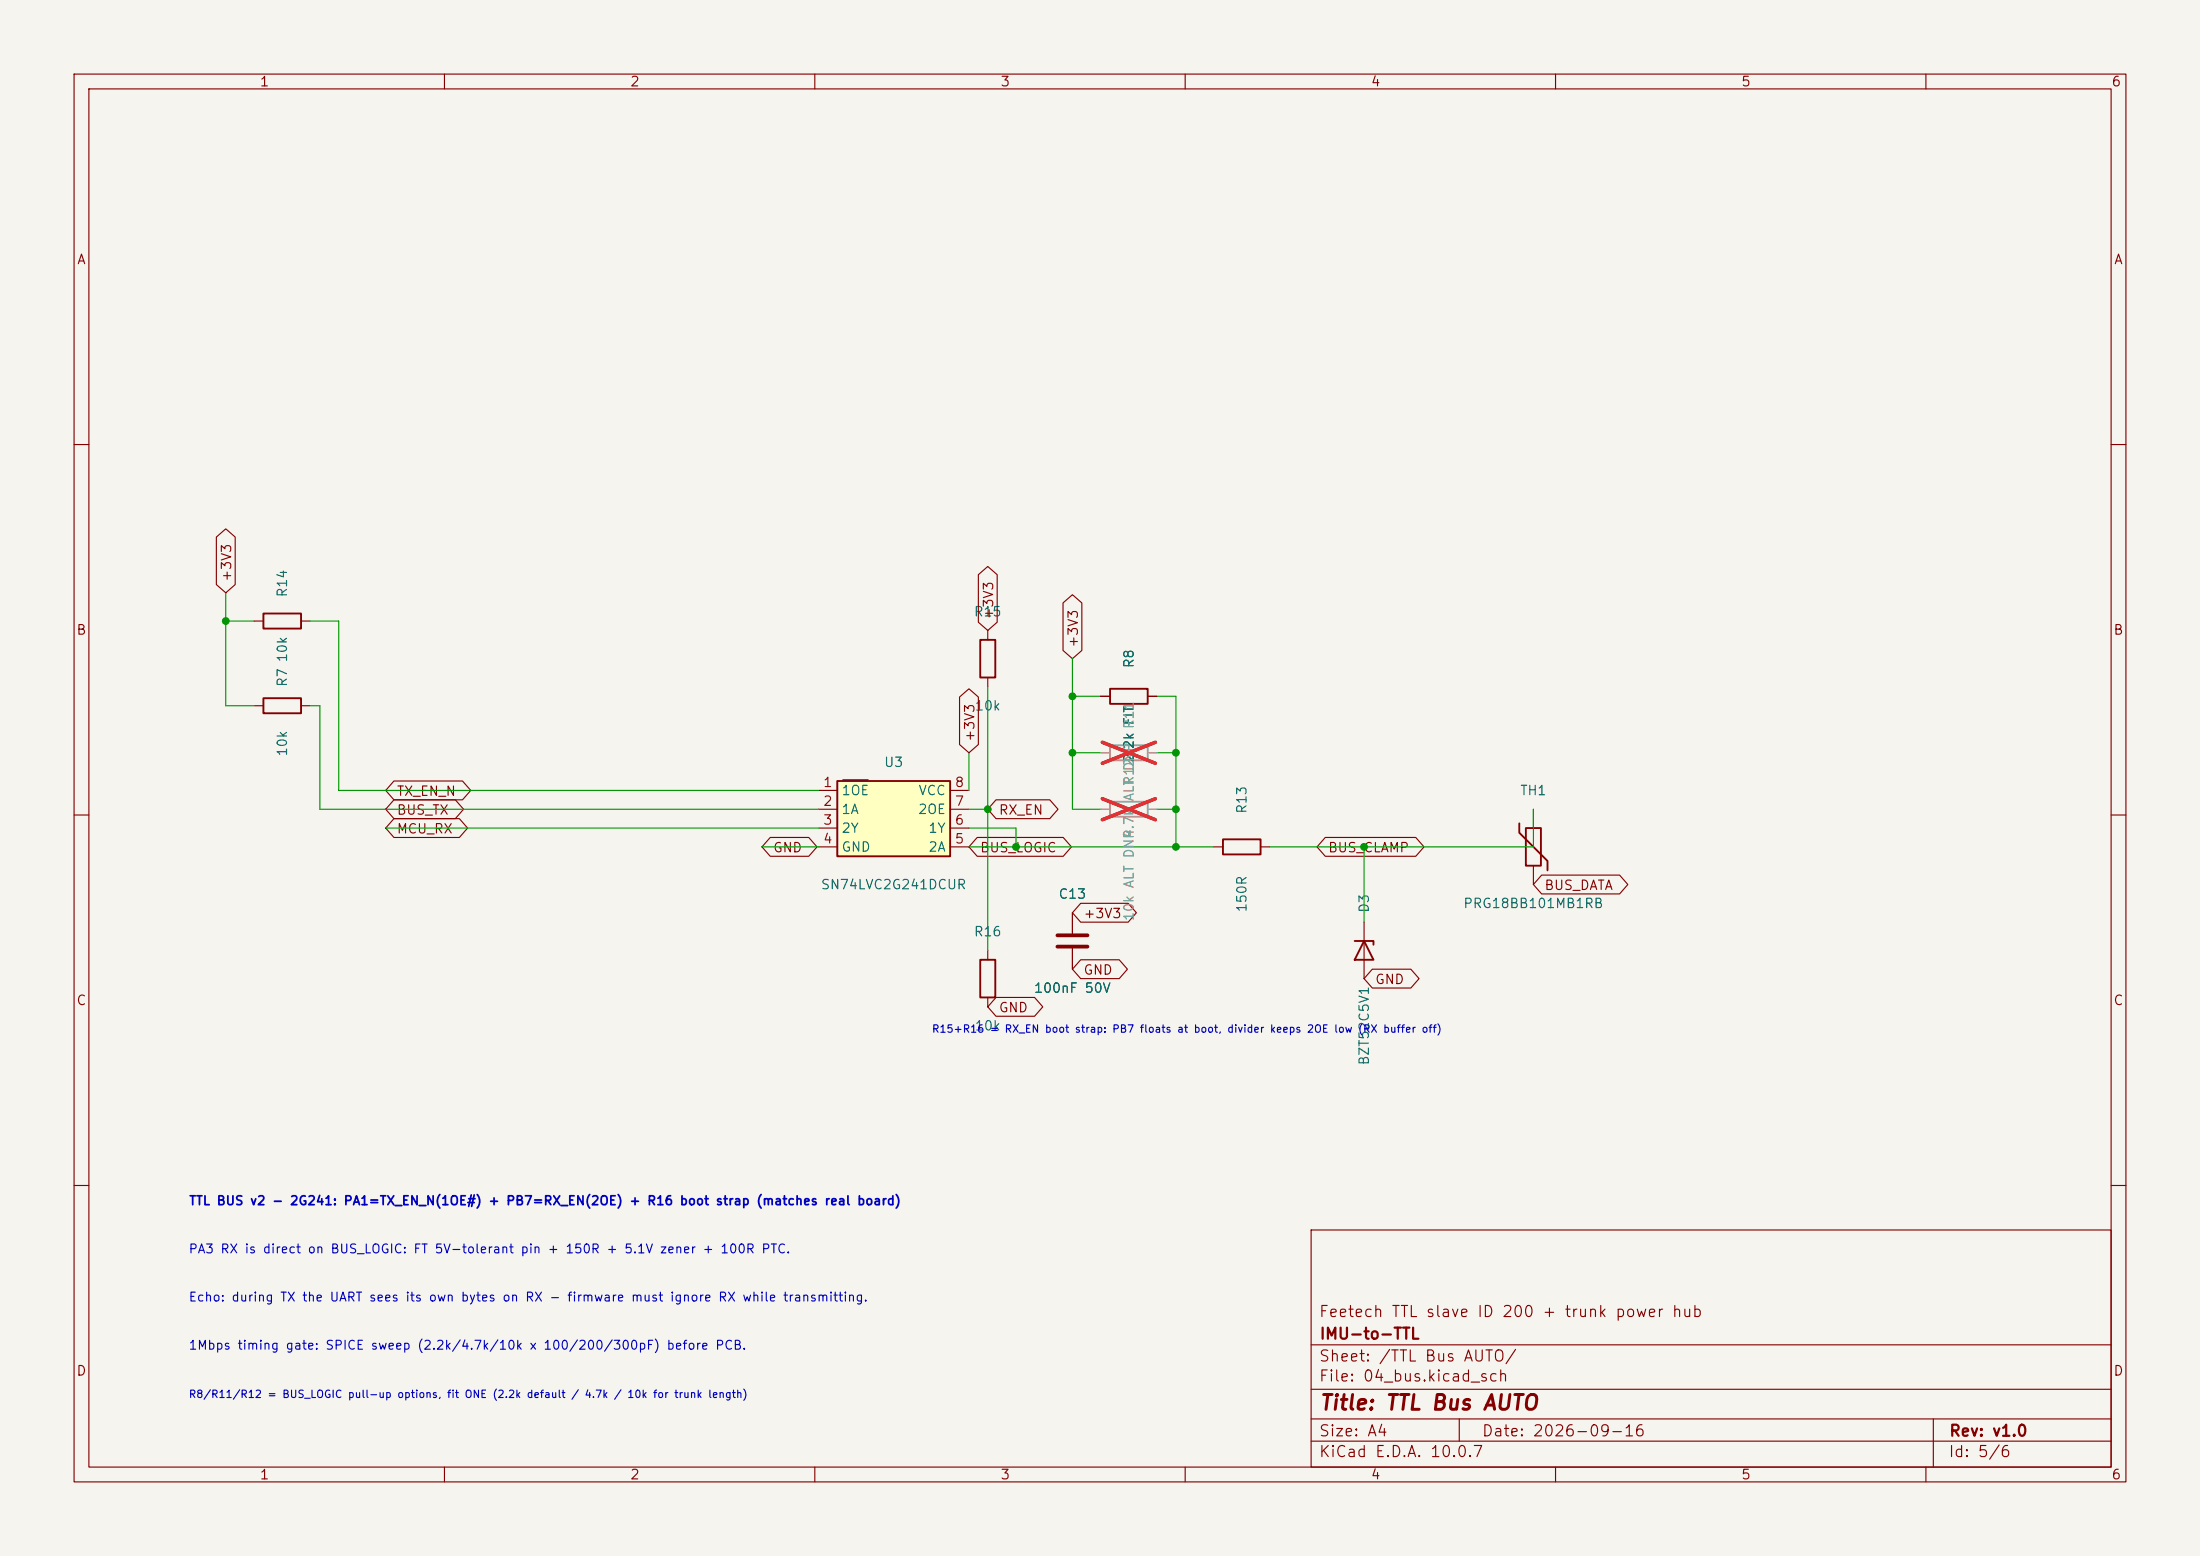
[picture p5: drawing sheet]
(kicad_sch
 (version 20250114)
 (generator "eeschema")
 (generator_version "10.0.6")
 (paper "A4")
 (title_block
  (title "TTL Bus AUTO")
  (date "2026-09-16")
  (rev "v1.0")
  (company "IMU-to-TTL")
  (comment 1 "Feetech TTL slave ID 200 + trunk power hub"))
 (lib_symbols
 (symbol "74xGxx:SN74LVC2G241" (exclude_from_sim no) (in_bom yes) (on_board yes)
   (in_pos_files yes)
   (duplicate_pin_numbers_are_jumpers no)
  (property "Reference" "U" (at 0 0 0) (show_name no) (do_not_autoplace no) (effects (font (size 1.27 1.27))))
  (property "Value" "SN74LVC2G241" (at 0 0 0) (show_name no) (do_not_autoplace no) (effects (font (size 1.27 1.27))))
  (property "Footprint" "" (at 0 0 0) (show_name no) (do_not_autoplace no) (hide yes) (effects (font (size 1.27 1.27))))
  (property "Datasheet" "" (at 0 0 0) (show_name no) (do_not_autoplace no) (hide yes) (effects (font (size 1.27 1.27))))
  (property "Description" "Dual buffer 3-state: TX ch 1OE# active-low, RX ch 2OE active-high. DCU-8: 1=1OE# 2=1A 3=2Y 4=GND 5=2A 6=1Y 7=2OE 8=VCC" (at 0 0 0) (show_name no) (do_not_autoplace no) (hide yes) (effects (font (size 1.27 1.27))))
  (symbol "SN74LVC2G241_0_1"
   (rectangle (start -7.62 5.08) (end 7.62 -5.08) (stroke (width 0.254) (type default)) (fill (type background))))
  (symbol "SN74LVC2G241_1_1"
   (pin input line (at -10.16 3.81 0) (length 2.54) (name "~{1OE}" (effects (font (size 1.27 1.27)))) (number "1" (effects (font (size 1.27 1.27)))))
   (pin input line (at -10.16 1.27 0) (length 2.54) (name "1A" (effects (font (size 1.27 1.27)))) (number "2" (effects (font (size 1.27 1.27)))))
   (pin tri_state line (at -10.16 -1.27 0) (length 2.54) (name "2Y" (effects (font (size 1.27 1.27)))) (number "3" (effects (font (size 1.27 1.27)))))
   (pin power_in line (at -10.16 -3.81 0) (length 2.54) (name "GND" (effects (font (size 1.27 1.27)))) (number "4" (effects (font (size 1.27 1.27)))))
   (pin input line (at 10.16 -3.81 180) (length 2.54) (name "2A" (effects (font (size 1.27 1.27)))) (number "5" (effects (font (size 1.27 1.27)))))
   (pin tri_state line (at 10.16 -1.27 180) (length 2.54) (name "1Y" (effects (font (size 1.27 1.27)))) (number "6" (effects (font (size 1.27 1.27)))))
   (pin input line (at 10.16 1.27 180) (length 2.54) (name "2OE" (effects (font (size 1.27 1.27)))) (number "7" (effects (font (size 1.27 1.27)))))
   (pin power_in line (at 10.16 3.81 180) (length 2.54) (name "VCC" (effects (font (size 1.27 1.27)))) (number "8" (effects (font (size 1.27 1.27))))))
   (embedded_fonts no))
 (symbol "74xGxx:74LVC1G125" (exclude_from_sim no) (in_bom yes) (on_board yes)
   (in_pos_files yes)
   (duplicate_pin_numbers_are_jumpers no)
   (property "Reference" "U" (at -10.16 7.62 0) (show_name no) (do_not_autoplace no) (effects (font (size 1.27 1.27))))
   (property "Value" "74LVC1G125" (at 2.54 -7.62 0) (show_name no) (do_not_autoplace no) (effects (font (size 1.27 1.27))))
   (property "Footprint" "" (at 0 0 0) (show_name no) (do_not_autoplace no) (hide yes) (effects (font (size 1.27 1.27))))
   (property "Datasheet" "https://www.ti.com/lit/ds/symlink/sn74lvc1g125.pdf" (at 0 0 0) (show_name no) (do_not_autoplace no) (hide yes) (effects (font (size 1.27 1.27))))
   (property "Description" "Single Buffer Gate Tri-State, Low-Voltage CMOS" (at 0 0 0) (show_name no) (do_not_autoplace no) (hide yes) (effects (font (size 1.27 1.27))))
   (symbol "74LVC1G125_0_1"
    (polyline (pts (xy -7.62 6.35) (xy -7.62 -6.35) (xy 5.08 0) (xy -7.62 6.35)) (stroke (width 0.254) (type default)) (fill (type background))))
   (symbol "74LVC1G125_1_1"
    (pin input inverted (at 0 10.16 270) (length 7.62) (name "" (effects (font (size 1.27 1.27)))) (number "1" (effects (font (size 1.27 1.27)))))
    (pin input line (at -15.24 0 0) (length 7.62) (name "" (effects (font (size 1.27 1.27)))) (number "2" (effects (font (size 1.27 1.27)))))
    (pin power_in line (at -5.08 -10.16 90) (length 5.08) (name "GND" (effects (font (size 1.27 1.27)))) (number "3" (effects (font (size 1.27 1.27)))))
    (pin tri_state line (at 12.7 0 180) (length 7.62) (name "" (effects (font (size 1.27 1.27)))) (number "4" (effects (font (size 1.27 1.27)))))
    (pin power_in line (at -5.08 10.16 270) (length 5.08) (name "VCC" (effects (font (size 1.27 1.27)))) (number "5" (effects (font (size 1.27 1.27))))))
   (embedded_fonts no))
 (symbol "Device:R"
   (pin_numbers (hide yes))
   (pin_names
    (offset 0)) (exclude_from_sim no) (in_bom yes) (on_board yes)
   (in_pos_files yes)
   (duplicate_pin_numbers_are_jumpers no)
   (property "Reference" "R" (at 2.032 0 90) (show_name no) (do_not_autoplace no) (effects (font (size 1.27 1.27))))
   (property "Value" "R" (at 0 0 90) (show_name no) (do_not_autoplace no) (effects (font (size 1.27 1.27))))
   (property "Footprint" "" (at -1.778 0 90) (show_name no) (do_not_autoplace no) (hide yes) (effects (font (size 1.27 1.27))))
   (property "Datasheet" "" (at 0 0 0) (show_name no) (do_not_autoplace no) (hide yes) (effects (font (size 1.27 1.27))))
   (property "Description" "Resistor" (at 0 0 0) (show_name no) (do_not_autoplace no) (hide yes) (effects (font (size 1.27 1.27))))
   (symbol "R_0_1"
    (rectangle (start -1.016 -2.54) (end 1.016 2.54) (stroke (width 0.254) (type default)) (fill (type none))))
   (symbol "R_1_1"
    (pin passive line (at 0 3.81 270) (length 1.27) (name "" (effects (font (size 1.27 1.27)))) (number "1" (effects (font (size 1.27 1.27)))))
    (pin passive line (at 0 -3.81 90) (length 1.27) (name "" (effects (font (size 1.27 1.27)))) (number "2" (effects (font (size 1.27 1.27))))))
   (embedded_fonts no))
 (symbol "Device:D_Zener"
   (pin_numbers (hide yes))
   (pin_names
    (offset 1.016) (hide yes)) (exclude_from_sim no) (in_bom yes) (on_board yes)
   (in_pos_files yes)
   (duplicate_pin_numbers_are_jumpers no)
   (property "Reference" "D" (at 0 2.54 0) (show_name no) (do_not_autoplace no) (effects (font (size 1.27 1.27))))
   (property "Value" "D_Zener" (at 0 -2.54 0) (show_name no) (do_not_autoplace no) (effects (font (size 1.27 1.27))))
   (property "Footprint" "" (at 0 0 0) (show_name no) (do_not_autoplace no) (hide yes) (effects (font (size 1.27 1.27))))
   (property "Datasheet" "" (at 0 0 0) (show_name no) (do_not_autoplace no) (hide yes) (effects (font (size 1.27 1.27))))
   (property "Description" "Zener diode" (at 0 0 0) (show_name no) (do_not_autoplace no) (hide yes) (effects (font (size 1.27 1.27))))
   (symbol "D_Zener_0_1"
    (polyline (pts (xy -1.27 -1.27) (xy -1.27 1.27) (xy -0.762 1.27)) (stroke (width 0.254) (type default)) (fill (type none)))
    (polyline (pts (xy 1.27 0) (xy -1.27 0)) (stroke (width 0) (type default)) (fill (type none)))
    (polyline (pts (xy 1.27 -1.27) (xy 1.27 1.27) (xy -1.27 0) (xy 1.27 -1.27)) (stroke (width 0.254) (type default)) (fill (type none))))
   (symbol "D_Zener_1_1"
    (pin passive line (at -3.81 0 0) (length 2.54) (name "K" (effects (font (size 1.27 1.27)))) (number "1" (effects (font (size 1.27 1.27)))))
    (pin passive line (at 3.81 0 180) (length 2.54) (name "A" (effects (font (size 1.27 1.27)))) (number "2" (effects (font (size 1.27 1.27))))))
   (embedded_fonts no))
 (symbol "Device:Thermistor"
   (pin_numbers (hide yes))
   (pin_names
    (offset 0)) (exclude_from_sim no) (in_bom yes) (on_board yes)
   (in_pos_files yes)
   (duplicate_pin_numbers_are_jumpers no)
   (property "Reference" "TH" (at 2.54 1.27 90) (show_name no) (do_not_autoplace no) (effects (font (size 1.27 1.27))))
   (property "Value" "Thermistor" (at -2.54 0 90) (show_name no) (do_not_autoplace no) (effects (font (size 1.27 1.27)) (justify bottom)))
   (property "Footprint" "" (at 0 0 0) (show_name no) (do_not_autoplace no) (hide yes) (effects (font (size 1.27 1.27))))
   (property "Datasheet" "" (at 0 0 0) (show_name no) (do_not_autoplace no) (hide yes) (effects (font (size 1.27 1.27))))
   (property "Description" "Temperature dependent resistor" (at 0 0 0) (show_name no) (do_not_autoplace no) (hide yes) (effects (font (size 1.27 1.27))))
   (symbol "Thermistor_0_1"
    (polyline (pts (xy -1.905 3.175) (xy -1.905 1.905) (xy 1.905 -1.905) (xy 1.905 -3.175)) (stroke (width 0.254) (type default)) (fill (type none))))
   (symbol "Thermistor_1_1"
    (rectangle (start -1.016 2.54) (end 1.016 -2.54) (stroke (width 0.254) (type solid)) (fill (type none)))
    (pin passive line (at 0 5.08 270) (length 2.54) (name "" (effects (font (size 1.27 1.27)))) (number "1" (effects (font (size 1.27 1.27)))))
    (pin passive line (at 0 -5.08 90) (length 2.54) (name "" (effects (font (size 1.27 1.27)))) (number "2" (effects (font (size 1.27 1.27))))))
   (embedded_fonts no))
 (symbol "Device:C"
   (pin_numbers (hide yes))
   (pin_names
    (offset 0.254)) (exclude_from_sim no) (in_bom yes) (on_board yes)
   (in_pos_files yes)
   (duplicate_pin_numbers_are_jumpers no)
   (property "Reference" "C" (at 0.635 2.54 0) (show_name no) (do_not_autoplace no) (effects (font (size 1.27 1.27)) (justify left)))
   (property "Value" "C" (at 0.635 -2.54 0) (show_name no) (do_not_autoplace no) (effects (font (size 1.27 1.27)) (justify left)))
   (property "Footprint" "" (at 0.9652 -3.81 0) (show_name no) (do_not_autoplace no) (hide yes) (effects (font (size 1.27 1.27))))
   (property "Datasheet" "" (at 0 0 0) (show_name no) (do_not_autoplace no) (hide yes) (effects (font (size 1.27 1.27))))
   (property "Description" "Unpolarized capacitor" (at 0 0 0) (show_name no) (do_not_autoplace no) (hide yes) (effects (font (size 1.27 1.27))))
   (symbol "C_0_1"
    (polyline (pts (xy -2.032 0.762) (xy 2.032 0.762)) (stroke (width 0.508) (type default)) (fill (type none)))
    (polyline (pts (xy -2.032 -0.762) (xy 2.032 -0.762)) (stroke (width 0.508) (type default)) (fill (type none))))
   (symbol "C_1_1"
    (pin passive line (at 0 3.81 270) (length 2.794) (name "" (effects (font (size 1.27 1.27)))) (number "1" (effects (font (size 1.27 1.27)))))
    (pin passive line (at 0 -3.81 90) (length 2.794) (name "" (effects (font (size 1.27 1.27)))) (number "2" (effects (font (size 1.27 1.27))))))
   (embedded_fonts no))
 (symbol "power:PWR_FLAG"
   (power global)
   (pin_numbers (hide yes))
   (pin_names
    (offset 0) (hide yes)) (exclude_from_sim no) (in_bom yes) (on_board yes)
   (in_pos_files yes)
   (duplicate_pin_numbers_are_jumpers no)
   (property "Reference" "#FLG" (at 0 1.905 0) (show_name no) (do_not_autoplace no) (hide yes) (effects (font (size 1.27 1.27))))
   (property "Value" "PWR_FLAG" (at 0 3.81 0) (show_name no) (do_not_autoplace no) (effects (font (size 1.27 1.27))))
   (property "Footprint" "" (at 0 0 0) (show_name no) (do_not_autoplace no) (hide yes) (effects (font (size 1.27 1.27))))
   (property "Datasheet" "" (at 0 0 0) (show_name no) (do_not_autoplace no) (hide yes) (effects (font (size 1.27 1.27))))
   (property "Description" "Special symbol for telling ERC where power comes from" (at 0 0 0) (show_name no) (do_not_autoplace no) (hide yes) (effects (font (size 1.27 1.27))))
   (symbol "PWR_FLAG_0_0"
    (pin power_out line (at 0 0 90) (length 0) (name "" (effects (font (size 1.27 1.27)))) (number "1" (effects (font (size 1.27 1.27))))))
   (symbol "PWR_FLAG_0_1"
    (polyline (pts (xy 0 0) (xy 0 1.27) (xy -1.016 1.905) (xy 0 2.54) (xy 1.016 1.905) (xy 0 1.27)) (stroke (width 0) (type default)) (fill (type none))))
   (embedded_fonts no)))
 (symbol
  (lib_id "74xGxx:SN74LVC2G241")
  (at 120.65 110.49 0)
  (unit 1)
  (exclude_from_sim no)
  (in_bom yes)
  (on_board yes)
  (dnp no)
  (property "Reference" "U3"
  (at 120.65 102.87 0)
  (effects
  (font (size 1.27 1.27))))
  (property "Value" "SN74LVC2G241DCUR"
  (at 120.65 119.38 0)
  (effects
  (font (size 1.27 1.27))))
  (property "Footprint" "Package_SO:TSSOP-8_3x3mm_P0.65mm"
  (at 100.33 110.49 0)
  (effects
  (font (size 1.27 1.27)) (hide yes)))
  (property "Datasheet" "~"
  (at 100.33 110.49 0)
  (effects
  (font (size 1.27 1.27)) (hide yes)))
  (property "Description" "Half-duplex PHY v2: PA1=TX_EN_N drives 1OE# (low=TX on), PB7=RX_EN drives 2OE. Matches real board (epro2 netlist), field-proven 2026-10-11"
  (at 100.33 110.49 0)
  (effects
  (font (size 1.27 1.27)) (hide yes)))
  (property "MPN" "SN74LVC2G241DCUR"
  (at 100.33 110.49 0)
  (effects
  (font (size 1.27 1.27)) (hide yes)))
  (pin "1")
  (pin "2")
  (pin "3")
  (pin "4")
  (pin "5")
  (pin "6")
  (pin "7")
  (pin "8"))
 (symbol
  (lib_id "Device:R")
  (at 38.10 83.82 90)
  (unit 1)
  (exclude_from_sim no)
  (in_bom yes)
  (on_board yes)
  (dnp no)
  (property "Reference" "R14"
  (at 38.10 78.74 0)
  (effects
  (font (size 1.27 1.27))))
  (property "Value" "10k"
  (at 38.10 87.63 0)
  (effects
  (font (size 1.27 1.27))))
  (property "Footprint" "Resistor_SMD:R_0603_1608Metric"
  (at 74.93 90.17 0)
  (effects
  (font (size 1.27 1.27)) (hide yes)))
  (property "Datasheet" "~"
  (at 74.93 90.17 0)
  (effects
  (font (size 1.27 1.27)) (hide yes)))
  (property "Description" "TX_EN_N pull-up: TX disabled at idle (real board R6)"
  (at 74.93 90.17 0)
  (effects
  (font (size 1.27 1.27)) (hide yes)))
  (pin "1")
  (pin "2"))
 (symbol
  (lib_id "Device:R")
  (at 38.10 95.25 90)
  (unit 1)
  (exclude_from_sim no)
  (in_bom yes)
  (on_board yes)
  (dnp no)
  (property "Reference" "R7"
  (at 38.10 91.44 0)
  (effects
  (font (size 1.27 1.27))))
  (property "Value" "10k"
  (at 38.10 100.33 0)
  (effects
  (font (size 1.27 1.27))))
  (property "Footprint" "Resistor_SMD:R_0603_1608Metric"
  (at 54.61 90.17 0)
  (effects
  (font (size 1.27 1.27)) (hide yes)))
  (property "Datasheet" "~"
  (at 54.61 90.17 0)
  (effects
  (font (size 1.27 1.27)) (hide yes)))
  (property "Description" "reset-safe: /OE held high while PA2 high-Z"
  (at 54.61 90.17 0)
  (effects
  (font (size 1.27 1.27)) (hide yes)))
  (property "MPN" "0603WAF1002T5E"
  (at 54.61 90.17 0)
  (effects
  (font (size 1.27 1.27)) (hide yes)))
  (property "LCSC" "C25804"
  (at 54.61 90.17 0)
  (effects
  (font (size 1.27 1.27)) (hide yes)))
  (pin "1")
  (pin "2"))
 (symbol
  (lib_id "Device:R")
  (at 133.35 88.90 0)
  (unit 1)
  (exclude_from_sim no)
  (in_bom yes)
  (on_board yes)
  (dnp no)
  (property "Reference" "R15"
  (at 133.35 82.55 0)
  (effects
  (font (size 1.27 1.27))))
  (property "Value" "10k"
  (at 133.35 95.25 0)
  (effects
  (font (size 1.27 1.27))))
  (property "Footprint" "Resistor_SMD:R_0603_1608Metric"
  (at 74.93 110.49 0)
  (effects
  (font (size 1.27 1.27)) (hide yes)))
  (property "Datasheet" "~"
  (at 74.93 110.49 0)
  (effects
  (font (size 1.27 1.27)) (hide yes)))
  (property "Description" "RX_EN pull-up: RX enabled at idle (real board R5)"
  (at 74.93 110.49 0)
  (effects
  (font (size 1.27 1.27)) (hide yes)))
  (pin "1")
  (pin "2"))
 (symbol
  (lib_id "Device:R")
  (at 133.35 132.08 0)
  (unit 1)
  (exclude_from_sim no)
  (in_bom yes)
  (on_board yes)
  (dnp no)
  (property "Reference" "R16"
  (at 133.35 125.73 0)
  (effects
  (font (size 1.27 1.27))))
  (property "Value" "10k"
  (at 133.35 138.43 0)
  (effects
  (font (size 1.27 1.27))))
  (property "Footprint" "Resistor_SMD:R_0603_1608Metric"
  (at 74.93 130.81 0)
  (effects
  (font (size 1.27 1.27)) (hide yes)))
  (property "Datasheet" "~"
  (at 74.93 130.81 0)
  (effects
  (font (size 1.27 1.27)) (hide yes)))
  (property "Description" "BOOT STRAP (field-proven): RX_EN-GND divider latches clone MCU boot mode; DNP if genuine MCU fitted"
  (at 74.93 130.81 0)
  (effects
  (font (size 1.27 1.27)) (hide yes)))
  (pin "1")
  (pin "2"))
 (symbol
  (lib_id "Device:R")
  (at 152.40 93.98 90)
  (unit 1)
  (exclude_from_sim no)
  (in_bom yes)
  (on_board yes)
  (dnp no)
  (property "Reference" "R8"
  (at 152.40 88.90 0)
  (effects
  (font (size 1.27 1.27))))
  (property "Value" "2.2k FIT"
  (at 152.40 99.06 0)
  (effects
  (font (size 1.27 1.27))))
  (property "Footprint" "Resistor_SMD:R_0603_1608Metric"
  (at 149.86 69.85 0)
  (effects
  (font (size 1.27 1.27)) (hide yes)))
  (property "Datasheet" "~"
  (at 149.86 69.85 0)
  (effects
  (font (size 1.27 1.27)) (hide yes)))
  (property "Description" "default bus pull-up"
  (at 149.86 69.85 0)
  (effects
  (font (size 1.27 1.27)) (hide yes)))
  (property "MPN" "0603WAF2201T5E"
  (at 149.86 69.85 0)
  (effects
  (font (size 1.27 1.27)) (hide yes)))
  (property "LCSC" "C4190"
  (at 149.86 69.85 0)
  (effects
  (font (size 1.27 1.27)) (hide yes)))
  (pin "1")
  (pin "2"))
 (symbol
  (lib_id "Device:R")
  (at 152.40 101.60 90)
  (unit 1)
  (exclude_from_sim no)
  (in_bom yes)
  (on_board yes)
  (dnp yes)
  (property "Reference" "R11"
  (at 152.40 96.52 0)
  (effects
  (font (size 1.27 1.27))))
  (property "Value" "4.7k ALT DNP"
  (at 152.40 106.68 0)
  (effects
  (font (size 1.27 1.27))))
  (property "Footprint" "Resistor_SMD:R_0603_1608Metric"
  (at 149.86 90.17 0)
  (effects
  (font (size 1.27 1.27)) (hide yes)))
  (property "Datasheet" "~"
  (at 149.86 90.17 0)
  (effects
  (font (size 1.27 1.27)) (hide yes)))
  (property "Description" "alt pull-up; fit only one of R8/R11/R12"
  (at 149.86 90.17 0)
  (effects
  (font (size 1.27 1.27)) (hide yes)))
  (property "MPN" "0603WAF4701T5E"
  (at 149.86 90.17 0)
  (effects
  (font (size 1.27 1.27)) (hide yes)))
  (property "LCSC" "C23162"
  (at 149.86 90.17 0)
  (effects
  (font (size 1.27 1.27)) (hide yes)))
  (pin "1")
  (pin "2"))
 (symbol
  (lib_id "Device:R")
  (at 152.40 109.22 90)
  (unit 1)
  (exclude_from_sim no)
  (in_bom yes)
  (on_board yes)
  (dnp yes)
  (property "Reference" "R12"
  (at 152.40 104.14 0)
  (effects
  (font (size 1.27 1.27))))
  (property "Value" "10k ALT DNP"
  (at 152.40 118.11 0)
  (effects
  (font (size 1.27 1.27))))
  (property "Footprint" "Resistor_SMD:R_0603_1608Metric"
  (at 149.86 110.49 0)
  (effects
  (font (size 1.27 1.27)) (hide yes)))
  (property "Datasheet" "~"
  (at 149.86 110.49 0)
  (effects
  (font (size 1.27 1.27)) (hide yes)))
  (property "Description" "alt pull-up; fit only one of R8/R11/R12"
  (at 149.86 110.49 0)
  (effects
  (font (size 1.27 1.27)) (hide yes)))
  (property "MPN" "0603WAF1002T5E"
  (at 149.86 110.49 0)
  (effects
  (font (size 1.27 1.27)) (hide yes)))
  (property "LCSC" "C25804"
  (at 149.86 110.49 0)
  (effects
  (font (size 1.27 1.27)) (hide yes)))
  (pin "1")
  (pin "2"))
 (symbol
  (lib_id "Device:R")
  (at 167.64 114.30 90)
  (unit 1)
  (exclude_from_sim no)
  (in_bom yes)
  (on_board yes)
  (dnp no)
  (property "Reference" "R13"
  (at 167.64 107.95 0)
  (effects
  (font (size 1.27 1.27))))
  (property "Value" "150R"
  (at 167.64 120.65 0)
  (effects
  (font (size 1.27 1.27))))
  (property "Footprint" "Resistor_SMD:R_0603_1608Metric"
  (at 199.39 110.49 0)
  (effects
  (font (size 1.27 1.27)) (hide yes)))
  (property "Datasheet" "~"
  (at 199.39 110.49 0)
  (effects
  (font (size 1.27 1.27)) (hide yes)))
  (property "Description" "isolation to clamp node"
  (at 199.39 110.49 0)
  (effects
  (font (size 1.27 1.27)) (hide yes)))
  (property "MPN" "0603WAF1500T5E"
  (at 199.39 110.49 0)
  (effects
  (font (size 1.27 1.27)) (hide yes)))
  (property "LCSC" "C22808"
  (at 199.39 110.49 0)
  (effects
  (font (size 1.27 1.27)) (hide yes)))
  (pin "1")
  (pin "2"))
 (symbol
  (lib_id "Device:D_Zener")
  (at 184.15 128.27 270)
  (unit 1)
  (exclude_from_sim no)
  (in_bom yes)
  (on_board yes)
  (dnp no)
  (property "Reference" "D3"
  (at 184.15 121.92 0)
  (effects
  (font (size 1.27 1.27))))
  (property "Value" "BZT52C5V1"
  (at 184.15 138.43 0)
  (effects
  (font (size 1.27 1.27))))
  (property "Footprint" "Diode_SMD:D_SOD-323"
  (at 199.39 80.01 0)
  (effects
  (font (size 1.27 1.27)) (hide yes)))
  (property "Datasheet" "~"
  (at 199.39 80.01 0)
  (effects
  (font (size 1.27 1.27)) (hide yes)))
  (property "Description" "5.1V clamp (official HAT part)"
  (at 199.39 80.01 0)
  (effects
  (font (size 1.27 1.27)) (hide yes)))
  (property "MPN" "BZT52C5V1-7-F"
  (at 199.39 80.01 0)
  (effects
  (font (size 1.27 1.27)) (hide yes)))
  (property "LCSC" "C151588"
  (at 199.39 80.01 0)
  (effects
  (font (size 1.27 1.27)) (hide yes)))
  (pin "1")
  (pin "2"))
 (symbol
  (lib_id "Device:Thermistor")
  (at 207.01 114.30 0)
  (unit 1)
  (exclude_from_sim no)
  (in_bom yes)
  (on_board yes)
  (dnp no)
  (property "Reference" "TH1"
  (at 207.01 106.68 0)
  (effects
  (font (size 1.27 1.27))))
  (property "Value" "PRG18BB101MB1RB"
  (at 207.01 121.92 0)
  (effects
  (font (size 1.27 1.27))))
  (property "Footprint" "Resistor_SMD:R_0603_1608Metric"
  (at 245.11 110.49 0)
  (effects
  (font (size 1.27 1.27)) (hide yes)))
  (property "Datasheet" "~"
  (at 245.11 110.49 0)
  (effects
  (font (size 1.27 1.27)) (hide yes)))
  (property "Description" "100R PTC line fault limiter (official HAT part)"
  (at 245.11 110.49 0)
  (effects
  (font (size 1.27 1.27)) (hide yes)))
  (property "MPN" "PRG18BB101MB1RB"
  (at 245.11 110.49 0)
  (effects
  (font (size 1.27 1.27)) (hide yes)))
  (property "LCSC" "C913703"
  (at 245.11 110.49 0)
  (effects
  (font (size 1.27 1.27)) (hide yes)))
  (pin "1")
  (pin "2"))
 (symbol
  (lib_id "Device:C")
  (at 144.78 127.00 0)
  (unit 1)
  (exclude_from_sim no)
  (in_bom yes)
  (on_board yes)
  (dnp no)
  (property "Reference" "C13"
  (at 144.78 120.65 0)
  (effects
  (font (size 1.27 1.27))))
  (property "Value" "100nF 50V"
  (at 144.78 133.35 0)
  (effects
  (font (size 1.27 1.27))))
  (property "Footprint" "Capacitor_SMD:C_0603_1608Metric"
  (at 54.61 139.7 0)
  (effects
  (font (size 1.27 1.27)) (hide yes)))
  (property "Datasheet" "~"
  (at 54.61 139.7 0)
  (effects
  (font (size 1.27 1.27)) (hide yes)))
  (property "Description" "U3 decoupling"
  (at 54.61 139.7 0)
  (effects
  (font (size 1.27 1.27)) (hide yes)))
  (property "MPN" "CC0603KRX7R9BB104"
  (at 54.61 139.7 0)
  (effects
  (font (size 1.27 1.27)) (hide yes)))
  (property "LCSC" "C14663"
  (at 54.61 139.7 0)
  (effects
  (font (size 1.27 1.27)) (hide yes)))
  (pin "1")
  (pin "2"))
 (wire
  (pts (xy 30.48 80.01) (xy 30.48 95.25))
  (stroke (width 0) (type default)))
 (wire
  (pts (xy 30.48 83.82) (xy 34.29 83.82))
  (stroke (width 0) (type default)))
 (wire
  (pts (xy 41.91 83.82) (xy 45.72 83.82))
  (stroke (width 0) (type default)))
 (wire
  (pts (xy 45.72 83.82) (xy 45.72 106.68))
  (stroke (width 0) (type default)))
 (wire
  (pts (xy 30.48 95.25) (xy 34.29 95.25))
  (stroke (width 0) (type default)))
 (wire
  (pts (xy 41.91 95.25) (xy 43.18 95.25))
  (stroke (width 0) (type default)))
 (wire
  (pts (xy 43.18 95.25) (xy 43.18 109.22))
  (stroke (width 0) (type default)))
 (wire
  (pts (xy 45.72 106.68) (xy 110.49 106.68))
  (stroke (width 0) (type default)))
 (wire
  (pts (xy 43.18 109.22) (xy 110.49 109.22))
  (stroke (width 0) (type default)))
 (wire
  (pts (xy 52.07 111.76) (xy 110.49 111.76))
  (stroke (width 0) (type default)))
 (wire
  (pts (xy 110.49 114.30) (xy 102.87 114.30))
  (stroke (width 0) (type default)))
 (wire
  (pts (xy 130.81 106.68) (xy 130.81 101.60))
  (stroke (width 0) (type default)))
 (wire
  (pts (xy 130.81 109.22) (xy 133.35 109.22))
  (stroke (width 0) (type default)))
 (wire
  (pts (xy 133.35 92.71) (xy 133.35 109.22))
  (stroke (width 0) (type default)))
 (wire
  (pts (xy 133.35 109.22) (xy 133.35 128.27))
  (stroke (width 0) (type default)))
 (wire
  (pts (xy 130.81 111.76) (xy 137.16 111.76))
  (stroke (width 0) (type default)))
 (wire
  (pts (xy 137.16 111.76) (xy 137.16 114.30))
  (stroke (width 0) (type default)))
 (wire
  (pts (xy 130.81 114.30) (xy 163.83 114.30))
  (stroke (width 0) (type default)))
 (wire
  (pts (xy 171.45 114.30) (xy 207.01 114.30))
  (stroke (width 0) (type default)))
 (wire
  (pts (xy 207.01 114.30) (xy 207.01 109.22))
  (stroke (width 0) (type default)))
 (wire
  (pts (xy 144.78 88.90) (xy 144.78 109.22))
  (stroke (width 0) (type default)))
 (wire
  (pts (xy 144.78 93.98) (xy 148.59 93.98))
  (stroke (width 0) (type default)))
 (wire
  (pts (xy 144.78 101.60) (xy 148.59 101.60))
  (stroke (width 0) (type default)))
 (wire
  (pts (xy 144.78 109.22) (xy 148.59 109.22))
  (stroke (width 0) (type default)))
 (wire
  (pts (xy 156.21 93.98) (xy 158.75 93.98))
  (stroke (width 0) (type default)))
 (wire
  (pts (xy 156.21 101.60) (xy 158.75 101.60))
  (stroke (width 0) (type default)))
 (wire
  (pts (xy 156.21 109.22) (xy 158.75 109.22))
  (stroke (width 0) (type default)))
 (wire
  (pts (xy 158.75 93.98) (xy 158.75 114.30))
  (stroke (width 0) (type default)))
 (wire
  (pts (xy 184.15 114.30) (xy 184.15 124.46))
  (stroke (width 0) (type default)))
 (junction (at 30.48 83.82) (diameter 0) (color 0 0 0 0))
 (junction (at 133.35 109.22) (diameter 0) (color 0 0 0 0))
 (junction (at 137.16 114.30) (diameter 0) (color 0 0 0 0))
 (junction (at 158.75 114.30) (diameter 0) (color 0 0 0 0))
 (junction (at 184.15 114.30) (diameter 0) (color 0 0 0 0))
 (junction (at 144.78 93.98) (diameter 0) (color 0 0 0 0))
 (junction (at 144.78 101.60) (diameter 0) (color 0 0 0 0))
 (junction (at 158.75 101.60) (diameter 0) (color 0 0 0 0))
 (junction (at 158.75 109.22) (diameter 0) (color 0 0 0 0))
 (global_label "TX_EN_N"
  (shape bidirectional)
  (at 52.07 106.68 0)
  (fields_autoplaced yes)
  (effects (font (size 1.27 1.27)) (justify left)))
 (global_label "BUS_TX"
  (shape bidirectional)
  (at 52.07 109.22 0)
  (fields_autoplaced yes)
  (effects (font (size 1.27 1.27)) (justify left)))
 (global_label "MCU_RX"
  (shape bidirectional)
  (at 52.07 111.76 0)
  (fields_autoplaced yes)
  (effects (font (size 1.27 1.27)) (justify left)))
 (global_label "GND"
  (shape bidirectional)
  (at 102.87 114.30 180)
  (fields_autoplaced yes)
  (effects (font (size 1.27 1.27)) (justify left)))
 (global_label "+3V3"
  (shape bidirectional)
  (at 30.48 80.01 90)
  (fields_autoplaced yes)
  (effects (font (size 1.27 1.27)) (justify left)))
 (global_label "+3V3"
  (shape bidirectional)
  (at 130.81 101.60 90)
  (fields_autoplaced yes)
  (effects (font (size 1.27 1.27)) (justify left)))
 (global_label "+3V3"
  (shape bidirectional)
  (at 133.35 85.09 90)
  (fields_autoplaced yes)
  (effects (font (size 1.27 1.27)) (justify left)))
 (global_label "RX_EN"
  (shape bidirectional)
  (at 133.35 109.22 0)
  (fields_autoplaced yes)
  (effects (font (size 1.27 1.27)) (justify left)))
 (global_label "GND"
  (shape bidirectional)
  (at 133.35 135.89 0)
  (fields_autoplaced yes)
  (effects (font (size 1.27 1.27)) (justify left)))
 (global_label "+3V3"
  (shape bidirectional)
  (at 144.78 88.90 90)
  (fields_autoplaced yes)
  (effects (font (size 1.27 1.27)) (justify left)))
 (global_label "BUS_LOGIC"
  (shape bidirectional)
  (at 130.81 114.30 0)
  (fields_autoplaced yes)
  (effects (font (size 1.27 1.27)) (justify left)))
 (global_label "BUS_CLAMP"
  (shape bidirectional)
  (at 177.80 114.30 0)
  (fields_autoplaced yes)
  (effects (font (size 1.27 1.27)) (justify left)))
 (global_label "GND"
  (shape bidirectional)
  (at 184.15 132.08 0)
  (fields_autoplaced yes)
  (effects (font (size 1.27 1.27)) (justify left)))
 (global_label "BUS_DATA"
  (shape bidirectional)
  (at 207.01 119.38 0)
  (fields_autoplaced yes)
  (effects (font (size 1.27 1.27)) (justify left)))
 (global_label "+3V3"
  (shape bidirectional)
  (at 144.78 123.19 0)
  (fields_autoplaced yes)
  (effects (font (size 1.27 1.27)) (justify left)))
 (global_label "GND"
  (shape bidirectional)
  (at 144.78 130.81 0)
  (fields_autoplaced yes)
  (effects (font (size 1.27 1.27)) (justify left)))
 (text "R15+R16 = RX_EN boot strap: PB7 floats at boot, divider keeps 2OE low (RX buffer off)"
  (at 125.73 139.70 0)
  (effects (font (size 1 1)) (justify left bottom)))
 (text "TTL BUS v2 - 2G241: PA1=TX_EN_N(1OE#) + PB7=RX_EN(2OE) + R16 boot strap (matches real board)"
  (exclude_from_sim no) (at 25.40 163.0 0)
  (effects (font (size 1.2 1.2) (bold yes)) (justify left bottom)))
 (text "PA3 RX is direct on BUS_LOGIC: FT 5V-tolerant pin + 150R + 5.1V zener + 100R PTC."
  (exclude_from_sim no) (at 25.40 169.5 0)
  (effects (font (size 1.2 1.2)) (justify left bottom)))
 (text "Echo: during TX the UART sees its own bytes on RX - firmware must ignore RX while transmitting."
  (exclude_from_sim no) (at 25.40 176.0 0)
  (effects (font (size 1.2 1.2)) (justify left bottom)))
 (text "1Mbps timing gate: SPICE sweep (2.2k/4.7k/10k x 100/200/300pF) before PCB."
  (exclude_from_sim no) (at 25.40 182.5 0)
  (effects (font (size 1.2 1.2)) (justify left bottom)))
 (text "R8/R11/R12 = BUS_LOGIC pull-up options, fit ONE (2.2k default / 4.7k / 10k for trunk length)"
  (at 25.40 189.0 0)
  (effects (font (size 1 1)) (justify left bottom)))
(embedded_fonts no))
